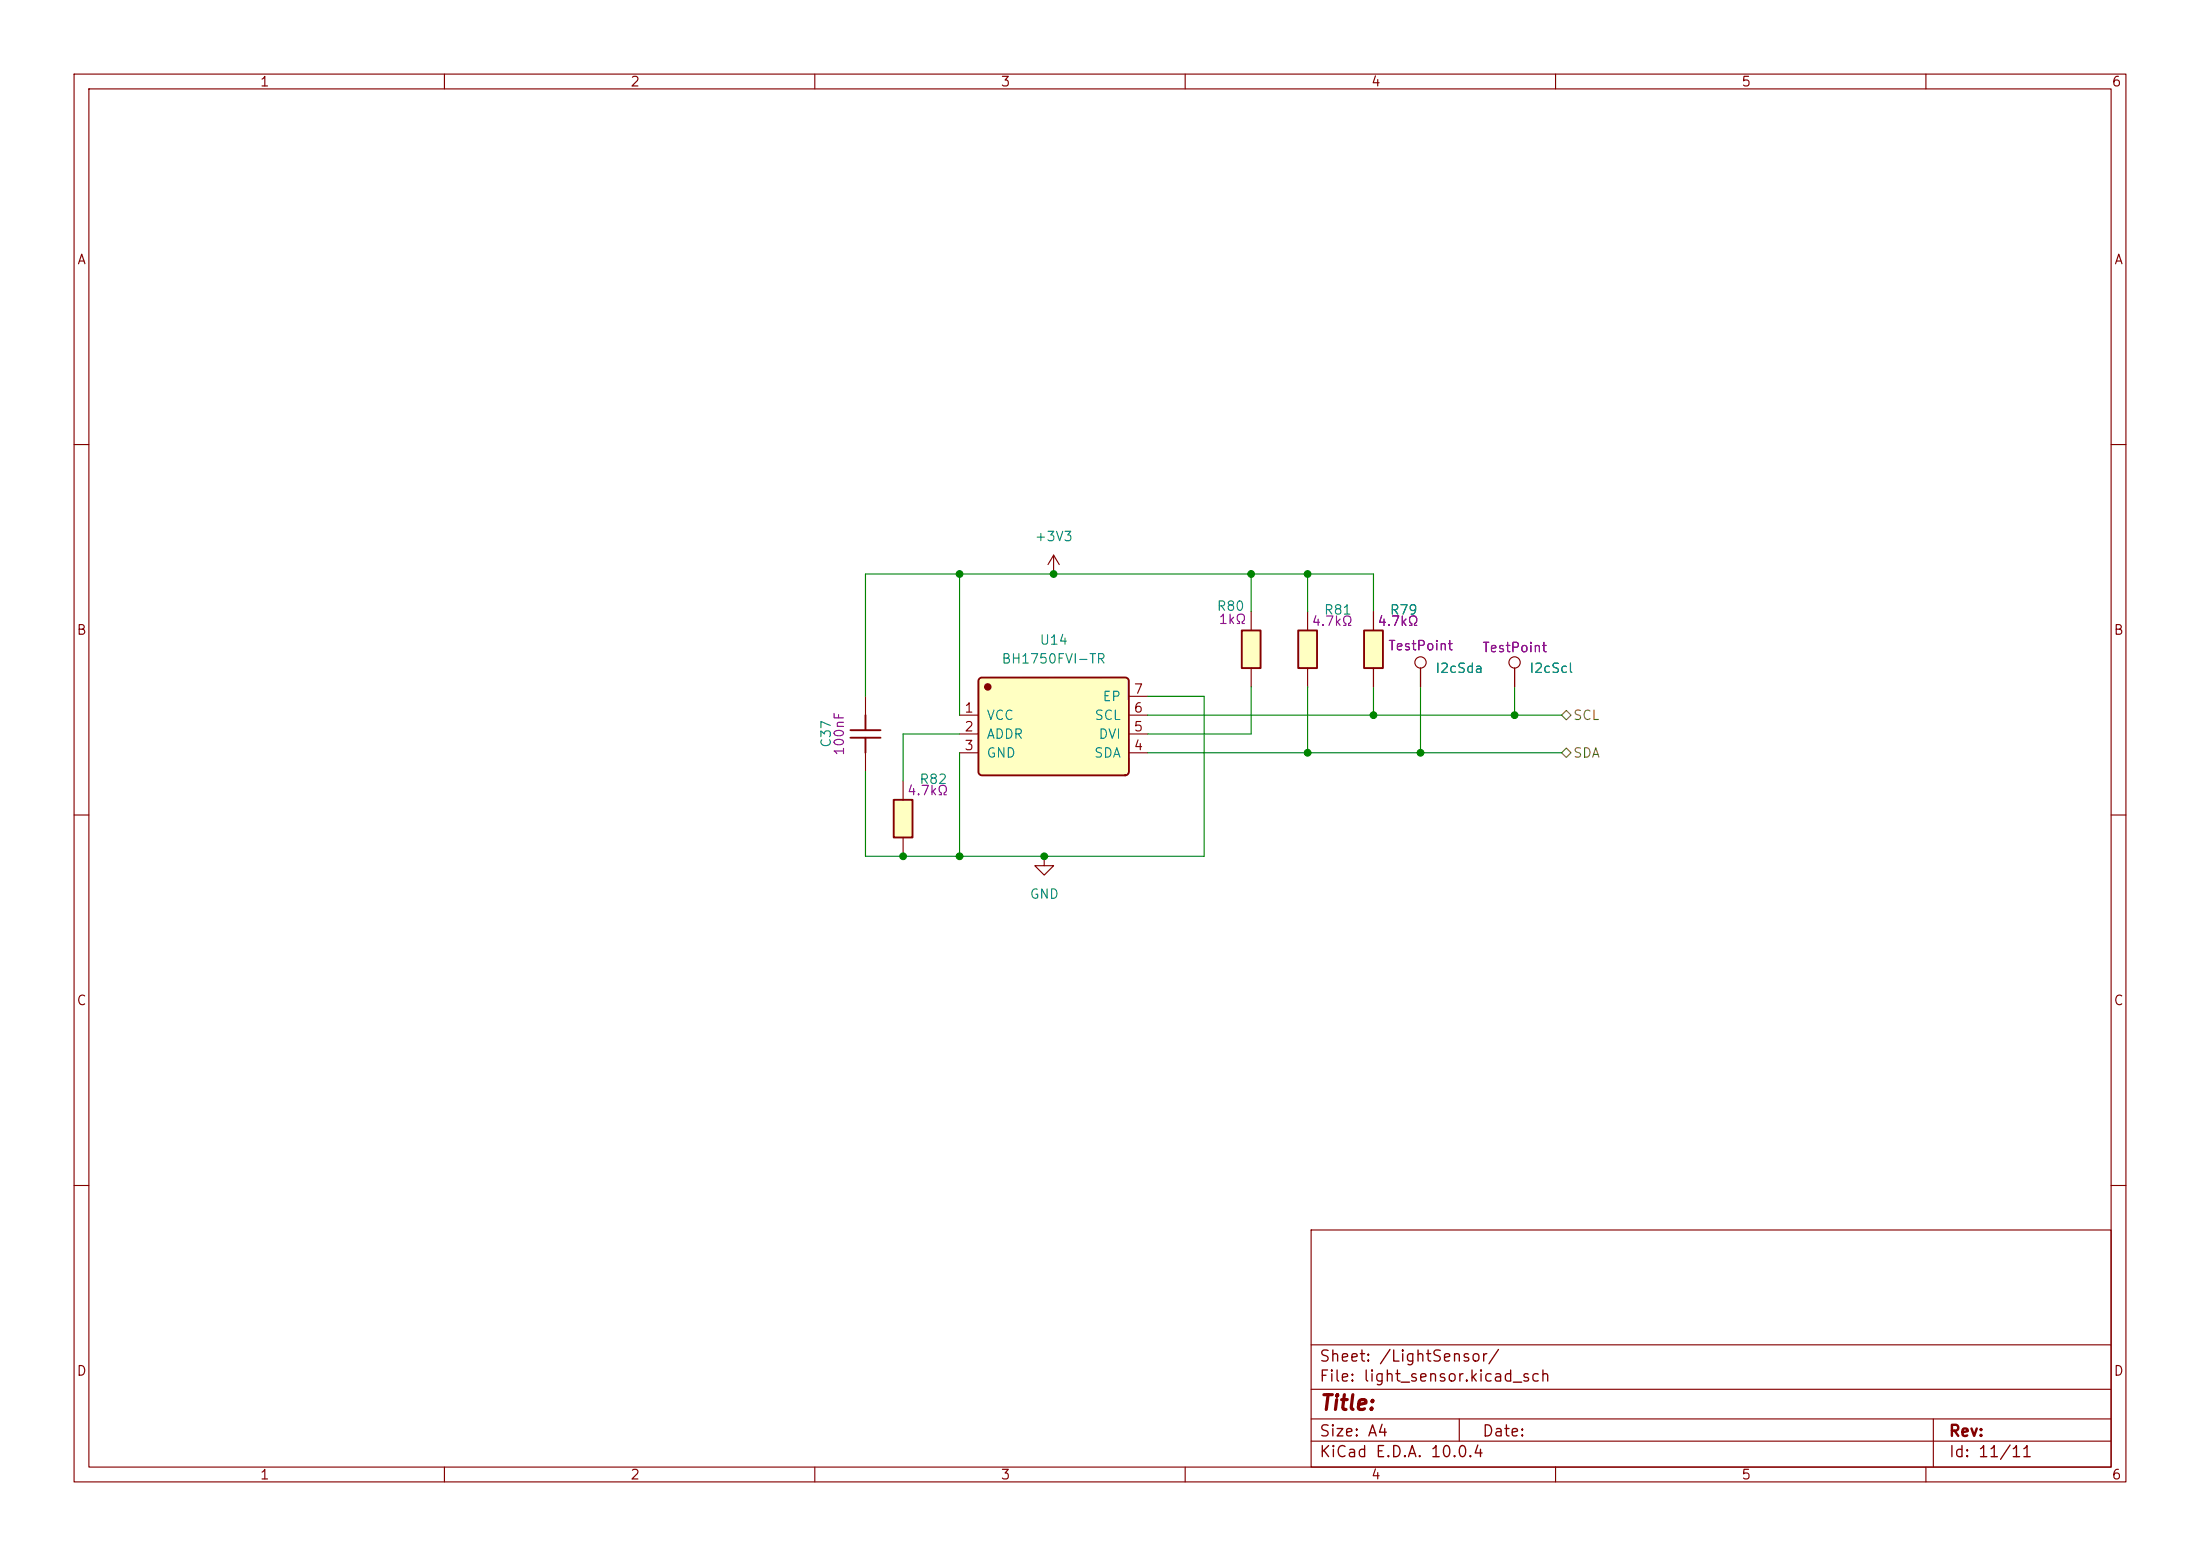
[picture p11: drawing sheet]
<svg xmlns="http://www.w3.org/2000/svg" width="297mm" height="210mm" viewBox="0 0 297 210" stroke-linecap="round" stroke-linejoin="round" font-family="sans-serif">
<g fill="none" stroke="#840000" stroke-width=".15">
<path d="M10 10h277v190h-277zM12 12h273v186h-273zM60 10v2M110 10v2M160 10v2M210 10v2M260 10v2M10 60h2M285 60h2M10 110h2M285 110h2M10 160h2"/>
<path d="M177 166h108v32h-108zM285 160h2M60 198v2M110 198v2M160 198v2M177 194.5h108M177 191.5h108M177 187.5h108M177 181.5h108M197 191.5v3M210 198v2M260 198v2"/>
<path d="M261 191.5v6.5"/>
</g>
<path d="M132.2 91.6l.3-.2h19.4l.3 .1 .2 .3v12.3a.51 .51 0 0 1-.5 .5h-19.3h-.3l-.2-.4v-12.3z" fill="#ffffc2"/>
<circle cx="133.4" cy="92.7" r=".38" fill="#840000" stroke="#840000" stroke-width=".25"/>
<path d="M132.2 91.6l.3-.2h19.4l.3 .1 .2 .3v12.3a.51 .51 0 0 1-.5 .5h-19.3h-.3l-.2-.4v-12.3z" fill="none" stroke="#840000" stroke-width=".25"/>
<path d="M129.5 96.5h2.6M129.5 99.1h2.6M152.4 96.5h2.5M152.4 99.1h2.5M152.4 94h2.5M129.5 101.6h2.6M152.4 101.6h2.5" fill="none" stroke="#840000" stroke-width=".15"/>
<path d="M175.3 85.1h2.5v5.1h-2.5z" fill="#ffffc2"/>
<path d="M175.3 85.1h2.5v5.1h-2.5z" fill="none" stroke="#840000" stroke-width=".25"/>
<path d="M176.5 82.6v2.5M176.5 90.2v2.5" fill="none" stroke="#840000" stroke-width=".15"/>
<path d="M167.6 85.1h2.6v5.1h-2.6z" fill="#ffffc2"/>
<path d="M167.6 85.1h2.6v5.1h-2.6z" fill="none" stroke="#840000" stroke-width=".25"/>
<g fill="none" stroke="#840000" stroke-width=".15">
<path d="M168.9 82.6v2.5M168.9 90.2v2.5M204.5 90.2v2.5"/>
<circle cx="204.5" cy="89.4" r=".76"/>
</g>
<path d="M184.1 85.1h2.6v5.1h-2.6z" fill="#ffffc2"/>
<path d="M114.8 99.6h4.1M114.8 98.6h4.1M116.8 96.5v2.1M116.8 99.6v2M184.1 85.1h2.6v5.1h-2.6z" fill="none" stroke="#840000" stroke-width=".25"/>
<g fill="none" stroke="#840000" stroke-width=".15">
<path d="M142.2 77.5h.1M142.2 74.9l-.7 1.3M142.2 74.9l.8 1.3M142.2 74.9v2.6M116.8 94v2.5M185.4 82.6v2.5M185.4 90.2v2.5M191.8 90.2v2.5M116.8 101.6v2.5"/>
<circle cx="191.8" cy="89.4" r=".76"/>
</g>
<path d="M120.6 108h2.6v5h-2.6z" fill="#ffffc2"/>
<path d="M120.6 108h2.6v5h-2.6z" fill="none" stroke="#840000" stroke-width=".25"/>
<path d="M185.4 82.6v2.5M185.4 90.2v2.5M191.8 90.2v2.5M204.5 90.2v2.5M121.9 105.4v2.6M121.9 113v2.6M141 115.6v1.2h1.2l-1.2 1.3-1.3-1.3h1.3M141 115.6h.1" fill="none" stroke="#840000" stroke-width=".15"/>
<path d="M210.8 96.5l.7-.6 .6 .6-.6 .7zM210.8 101.6l.7-.6 .6 .6-.6 .6z" fill="none" stroke="#848400" stroke-width=".15"/>
<g fill="none" stroke="#008400" stroke-width=".15">
<path d="M129.5 77.5v19M168.9 77.5v5.1M176.5 77.5v5.1M129.5 99.1h-7.6v6.3M154.9 96.5h55.9M154.9 94h7.7v21.6h-45.8v-11.5M168.9 92.7v6.4h-14M176.5 92.7v8.9M185.4 82.6v-5.1h-68.6v16.5M185.4 92.7v3.8M191.8 92.7v8.9M204.5 92.7v3.8"/>
<path d="M129.5 101.6v14M154.9 101.6h55.9"/>
</g>
<g fill="#008400" stroke="#008400" stroke-width=".14">
<circle cx="176.5" cy="77.5" r=".46"/>
<circle cx="204.5" cy="96.5" r=".46"/>
<circle cx="176.5" cy="101.6" r=".46"/>
<circle cx="191.8" cy="101.6" r=".46"/>
<circle cx="185.4" cy="96.5" r=".46"/>
<circle cx="142.2" cy="77.5" r=".46"/>
<circle cx="168.9" cy="77.5" r=".46"/>
<circle cx="129.5" cy="77.5" r=".46"/>
<circle cx="141" cy="115.6" r=".46"/>
<circle cx="129.5" cy="115.6" r=".46"/>
<circle cx="121.9" cy="115.6" r=".46"/>
</g>
<text font-size="2" fill="#840000" x="178" y="190.8">Title:</text>
<g font-size="1.5" fill="#840000">
<text x="178" y="184.2">Sheet: /LightSensor/</text>
<text x="178" y="186.9">File: light_sensor.kicad_sch</text>
<text x="178" y="197.1">KiCad E.D.A. 10.0.4</text>
<text x="178" y="194.3">Size: A4</text>
<text x="200" y="194.3">Date:</text>
<text x="263" y="194.3">Rev:</text>
<text x="263" y="197.1">Id: 11/11</text>
</g>
<g font-size="1.3" fill="#840000">
<text x="35" y="12">1</text>
<text x="85" y="12">2</text>
<text x="135" y="12">3</text>
<text x="185" y="12">4</text>
<text x="235" y="12">5</text>
<text x="285" y="12">6</text>
<text x="10.3" y="36">A</text>
<text x="285.3" y="36">A</text>
<text x="10.3" y="86">B</text>
<text x="285.3" y="86">B</text>
<text x="153" y="94">7</text>
<text x="130.1" y="96.5">1</text>
<text x="130.1" y="99">2</text>
<text x="130.1" y="101.6">3</text>
<text x="153" y="101.6">4</text>
<text x="153" y="99">5</text>
<text x="153" y="96.5">6</text>
<text x="10.3" y="136">C</text>
<text x="285.3" y="136">C</text>
<text x="10.3" y="186">D</text>
<text x="285.3" y="186">D</text>
<text x="35" y="200">1</text>
<text x="85" y="200">2</text>
<text x="135" y="200">3</text>
<text x="185" y="200">4</text>
<text x="235" y="200">5</text>
<text x="285" y="200">6</text>
</g>
<g font-size="1.3" fill="#008484">
<text x="139.6" y="73.4">+3V3</text>
<text x="164.2" y="82.8">R80</text>
<text x="178.6" y="83.3">R81</text>
<text x="187.5" y="83.3">R79</text>
<text x="135.1" y="89.9">BH1750FVI-TR</text>
<text x="140.3" y="87.3">U14</text>
<text x="148.8" y="95">EP</text>
<text x="193.7" y="91.1">I2cSda</text>
<text x="206.4" y="91.1">I2cScl</text>
<text x="112.5" y="101" transform="rotate(-90 112.5 101)">C37</text>
<text x="133.1" y="97.5">VCC</text>
<text x="133.1" y="100">ADDR</text>
<text x="147.7" y="97.5">SCL</text>
<text x="148.2" y="100">DVI</text>
<text x="124" y="106.1">R82</text>
<text x="133.1" y="102.6">GND</text>
<text x="147.6" y="102.6">SDA</text>
<text x="138.9" y="121.6">GND</text>
</g>
<g font-size="1.3" fill="#840084">
<text x="164.4" y="84.5">1kΩ</text>
<text x="177" y="84.8">4.7kΩ</text>
<text x="185.9" y="84.8">4.7kΩ</text>
<text x="187.3" y="88.1">TestPoint</text>
<text x="200" y="88.3">TestPoint</text>
<text x="114.3" y="102.1" transform="rotate(-90 114.3 102.1)">100nF</text>
<text x="122.4" y="107.7">4.7kΩ</text>
</g>
<g font-size="1.3" fill="#848400">
<text x="212.3" y="97.5">SCL</text>
<text x="212.3" y="102.6">SDA</text>
</g>
</svg>
